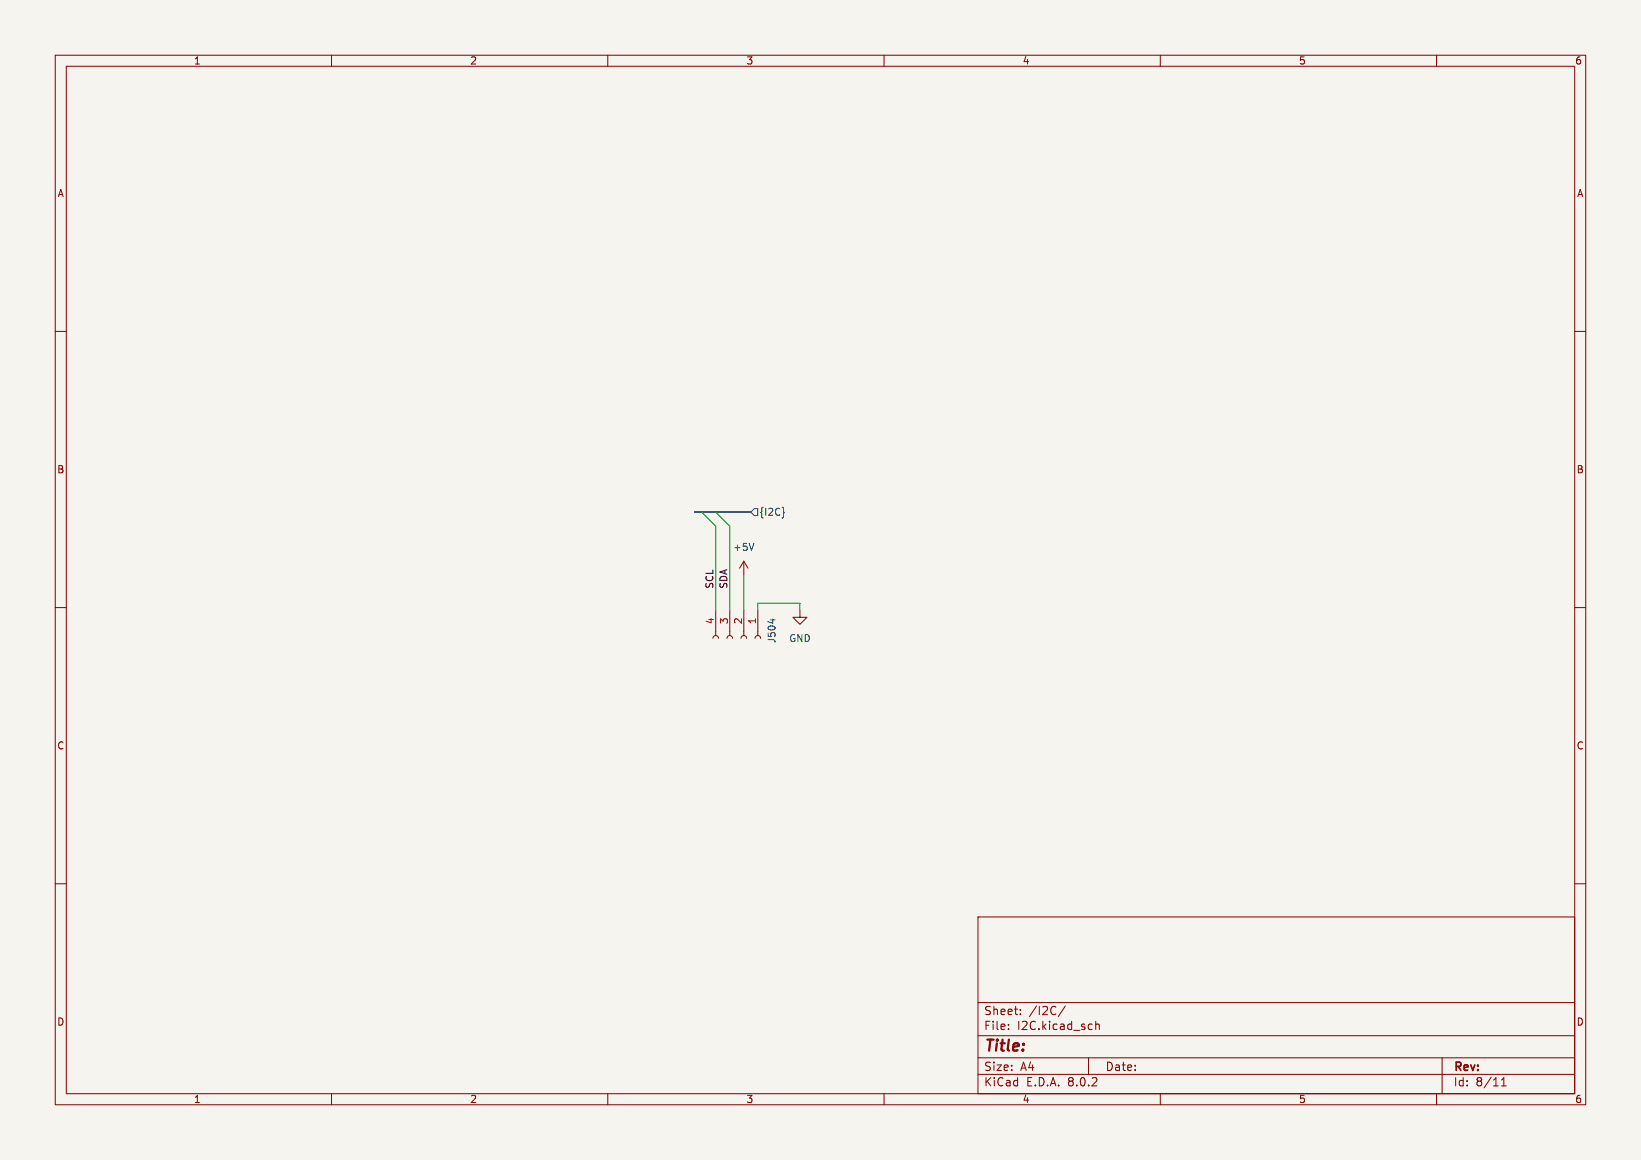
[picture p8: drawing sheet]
<svg xmlns="http://www.w3.org/2000/svg" width="297mm" height="210mm" viewBox="0 0 297 210" stroke-linecap="round" stroke-linejoin="round" font-family="sans-serif">
<path d="M0 0h297v210h-297z" fill="#f5f4ef" stroke="#f5f4ef" stroke-width=".18"/>
<g fill="none" stroke="#840000" stroke-width=".18">
<path d="M10 10h277v190h-277zM12 12h273v186h-273zM60 10v2M110 10v2M160 10v2M210 10v2M260 10v2M10 60h2M285 60h2M10 110h2M129 115.6l.2-.4 .3-.1 .4 .1 .1 .4M129.5 110.5v4.6"/>
<path d="M131.6 115.6l.1-.4 .4-.1 .3 .1 .2 .4M132.1 110.5v4.6M134.1 115.6l.2-.4 .3-.1 .4 .1 .1 .4M134.6 101.6l-.7 1.3M134.6 101.6v2.5M134.6 110.5v4.6M134.6 101.6l.8 1.3M136.7 115.6l.1-.4 .4-.1 .3 .1 .2 .4M137.2 110.5v4.6M144.8 110.5v1.3h1.2l-1.2 1.2-1.3-1.2h1.3M285 110h2M10 160h2"/>
<path d="M285 160h2M177 166h108v32h-108zM60 198v2M110 198v2M160 198v2M177 194.5h108M177 191.5h108M177 187.5h108M177 181.5h108M182.5 186.3v.1M182.5 185.5v.1M184.7 183.6v.1"/>
<path d="M184.7 182.8v.1M192.8 182.1l-1.3 2M197 191.5v3M198.3 184.9v1.5M198.3 185.5l.2-.1 .4 .1 .1 .9M210 198v2M260 198v2M261 191.5v6.5M271.7 196.6h.9M271.7 195.5l.5-.4v1.5"/>
</g>
<path d="M136.4 98.4l-.4 1.2M139.9 112.1v.7" fill="none" stroke="#006464" stroke-width=".18"/>
<path d="M136.5 92.1h.7v1.2h-.7l-.6-.6zM141.8 92.6l.2 .2-.2 .2" fill="none" stroke="#000084" stroke-width=".18"/>
<path d="M125.7 92.7h10.2" fill="none" stroke="#000084" stroke-width=".3"/>
<path d="M127 92.7l2.5 2.6v15.2M129.5 92.7l2.6 2.6v15.2M134.6 104.1v6.4M137.2 110.5v-1.3h7.6v1.3" fill="none" stroke="#009600" stroke-width=".18"/>
<text font-size="2.8" fill="#840000" x="178" y="190.9">Title:</text>
<g font-size="2.1" fill="#840000">
<text x="178" y="184">Sheet:</text>
<text x="186.2" y="184">/I2C/</text>
<text x="178" y="186.7">File:</text>
<text x="184.1" y="186.7">I2C.kicad_sch</text>
<text x="178" y="196.9">KiCad</text>
<text x="178" y="194.1">Size:</text>
<text x="184.7" y="194.1">A4</text>
<text x="185.7" y="196.9">E.D.A.</text>
<text x="193.3" y="196.9">8.0.2</text>
<text x="200" y="194.1">Date:</text>
<text x="263" y="194.3">Rev:</text>
<text x="263" y="196.9">Id:</text>
<text x="267.1" y="196.9">8/11</text>
</g>
<g font-size="1.8" fill="#840000">
<text x="35" y="11.9">1</text>
<text x="85" y="11.9">2</text>
<text x="135" y="11.9">3</text>
<text x="185" y="11.9">4</text>
<text x="235" y="11.9">5</text>
<text x="285" y="11.9">6</text>
<text x="10.3" y="35.9">A</text>
<text x="285.3" y="35.9">A</text>
<text x="10.3" y="85.9">B</text>
<text x="285.3" y="85.9">B</text>
<text x="10.3" y="135.9">C</text>
<text x="285.3" y="135.9">C</text>
<text x="10.3" y="185.9">D</text>
<text x="285.3" y="185.9">D</text>
<text x="35" y="199.9">1</text>
<text x="85" y="199.9">2</text>
<text x="135" y="199.9">3</text>
<text x="185" y="199.9">4</text>
<text x="235" y="199.9">5</text>
<text x="285" y="199.9">6</text>
</g>
<text font-size="1.8" fill="#000084" x="137.4" y="93.6">{I2C}</text>
<g font-size="1.8" fill="#006464">
<text x="132.6" y="99.9">+5V</text>
<text x="140.6" y="116.6" transform="rotate(-90 140.6 116.6)">J504</text>
<text x="142.7" y="116.4">GND</text>
</g>
<g font-size="1.8" fill="#0f0f0f">
<text x="129.2" y="106.7" transform="rotate(-90 129.2 106.7)">SCL</text>
<text x="131.7" y="106.7" transform="rotate(-90 131.7 106.7)">SDA</text>
</g>
<g font-size="1.8" fill="#a90000">
<text x="129.3" y="113.1" transform="rotate(-90 129.3 113.1)">4</text>
<text x="131.8" y="113.1" transform="rotate(-90 131.8 113.1)">3</text>
<text x="134.4" y="113.1" transform="rotate(-90 134.4 113.1)">2</text>
<text x="136.9" y="113.1" transform="rotate(-90 136.9 113.1)">1</text>
</g>
</svg>
